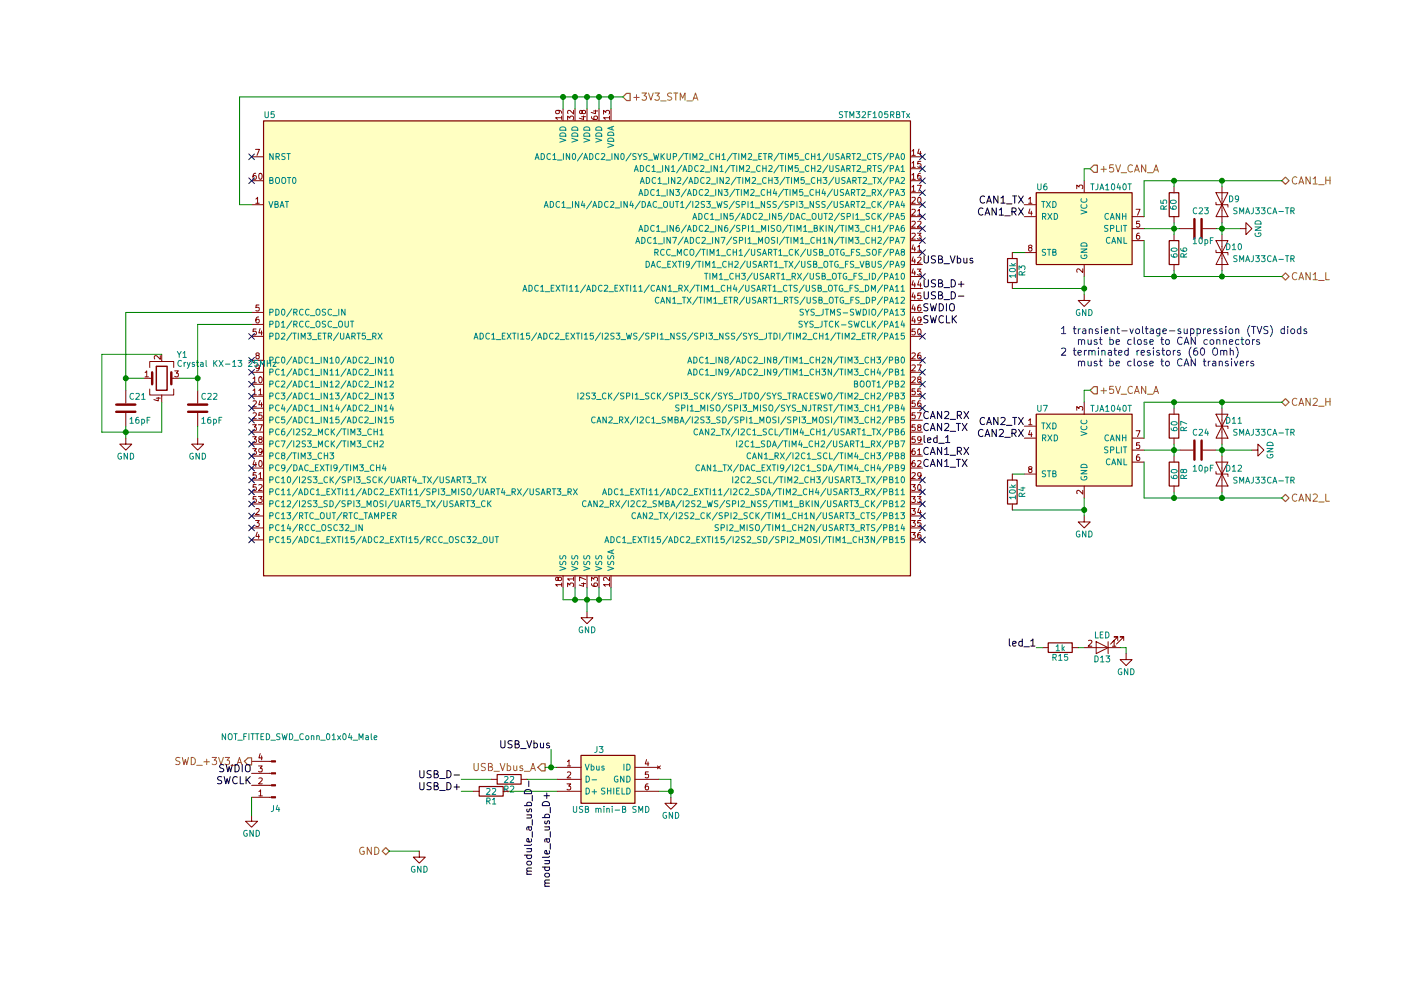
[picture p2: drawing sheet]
EESchema Schematic File Version 2
LIBS:instrument_cluster-rescue
LIBS:power
LIBS:device
LIBS:switches
LIBS:relays
LIBS:motors
LIBS:transistors
LIBS:conn
LIBS:linear
LIBS:regul
LIBS:74xx
LIBS:cmos4000
LIBS:adc-dac
LIBS:memory
LIBS:xilinx
LIBS:microcontrollers
LIBS:dsp
LIBS:microchip
LIBS:analog_switches
LIBS:motorola
LIBS:texas
LIBS:intel
LIBS:audio
LIBS:interface
LIBS:digital-audio
LIBS:philips
LIBS:display
LIBS:cypress
LIBS:siliconi
LIBS:opto
LIBS:atmel
LIBS:contrib
LIBS:valves
LIBS:stm32
LIBS:LM2596SX-5.0_NOPB
LIBS:lm2575s-5
LIBS:74HC4050D
LIBS:54819-0572
LIBS:instrument_cluster-cache
EELAYER 25 0
EELAYER END
$Descr A4 11693 8268
encoding utf-8
Sheet 2 4
Title "Instrument Cluster"
Date "2017-11-11"
Rev "v2.0a"
Comp "Kulibin-Auto Laboratory"
Comment1 ""
Comment2 "zulljon"
Comment3 ""
Comment4 "Кулибин"
$EndDescr
$Comp
L STM32F105RBTx-RESCUE-instrument_cluster U5
U 1 1
P 4900 2900
F 0 "U5" H 2200 4825 50  0000 L BNN
F 1 "STM32F105RBTx" H 7600 4825 50  0000 R BNN
F 2 "Housings_QFP:LQFP-64_10x10mm_Pitch0.5mm" H 7600 4775 50  0001 R TNN
F 3 "" H 4900 2900 50  0001 C CNN
	1    4900 2900
	1    0    0    -1  
$EndComp
$Comp
L TJA1040T U6
U 1 1
P 9050 1900
F 0 "U6" H 8650 2250 50  0000 L CNN
F 1 "TJA1040T" H 9100 2250 50  0000 L CNN
F 2 "Housings_SOIC:SOIC-8_3.9x4.9mm_Pitch1.27mm" H 9050 1400 50  0001 C CIN
F 3 "" H 9050 1900 50  0001 C CNN
	1    9050 1900
	1    0    0    -1  
$EndComp
Text HLabel 5200 800  2    60   Input ~ 0
+3V3_STM_A
Text HLabel 10700 1500 2    60   BiDi ~ 0
CAN1_H
Text HLabel 10700 2300 2    60   BiDi ~ 0
CAN1_L
Text HLabel 10700 3350 2    60   BiDi ~ 0
CAN2_H
Text HLabel 10700 4150 2    60   BiDi ~ 0
CAN2_L
$Comp
L TJA1040T U7
U 1 1
P 9050 3750
F 0 "U7" H 8650 4100 50  0000 L CNN
F 1 "TJA1040T" H 9100 4100 50  0000 L CNN
F 2 "Housings_SOIC:SOIC-8_3.9x4.9mm_Pitch1.27mm" H 9050 3250 50  0001 C CIN
F 3 "" H 9050 3750 50  0001 C CNN
	1    9050 3750
	1    0    0    -1  
$EndComp
$Comp
L C C23
U 1 1
P 10000 1900
F 0 "C23" V 9850 1850 50  0000 L CNN
F 1 "10pF" V 10100 1850 50  0000 L CNN
F 2 "Capacitors_SMD:C_0805" H 10038 1750 50  0001 C CNN
F 3 "" H 10000 1900 50  0001 C CNN
	1    10000 1900
	0    1    1    0   
$EndComp
$Comp
L R R6
U 1 1
P 9800 2100
F 0 "R6" V 9880 2100 50  0000 C CNN
F 1 "60" V 9800 2100 50  0000 C CNN
F 2 "Resistors_SMD:R_0805" V 9730 2100 50  0001 C CNN
F 3 "" H 9800 2100 50  0001 C CNN
	1    9800 2100
	1    0    0    -1  
$EndComp
$Comp
L R R5
U 1 1
P 9800 1700
F 0 "R5" V 9880 1700 50  0000 C CNN
F 1 "60" V 9800 1700 50  0000 C CNN
F 2 "Resistors_SMD:R_0805" V 9730 1700 50  0001 C CNN
F 3 "" H 9800 1700 50  0001 C CNN
	1    9800 1700
	-1   0    0    1   
$EndComp
Text HLabel 3250 7100 0    60   BiDi ~ 0
GND
$Comp
L GND #PWR06
U 1 1
P 3500 7100
F 0 "#PWR06" H 3500 6850 50  0001 C CNN
F 1 "GND" H 3500 6950 50  0000 C CNN
F 2 "" H 3500 7100 50  0001 C CNN
F 3 "" H 3500 7100 50  0001 C CNN
	1    3500 7100
	1    0    0    -1  
$EndComp
$Comp
L GND #PWR07
U 1 1
P 4900 5100
F 0 "#PWR07" H 4900 4850 50  0001 C CNN
F 1 "GND" H 4900 4950 50  0000 C CNN
F 2 "" H 4900 5100 50  0001 C CNN
F 3 "" H 4900 5100 50  0001 C CNN
	1    4900 5100
	1    0    0    -1  
$EndComp
$Comp
L C C24
U 1 1
P 10000 3750
F 0 "C24" V 9850 3700 50  0000 L CNN
F 1 "10pF" V 10150 3700 50  0000 L CNN
F 2 "Capacitors_SMD:C_0805" H 10038 3600 50  0001 C CNN
F 3 "" H 10000 3750 50  0001 C CNN
	1    10000 3750
	0    1    1    0   
$EndComp
$Comp
L R R8
U 1 1
P 9800 3950
F 0 "R8" V 9880 3950 50  0000 C CNN
F 1 "60" V 9800 3950 50  0000 C CNN
F 2 "Resistors_SMD:R_0805" V 9730 3950 50  0001 C CNN
F 3 "" H 9800 3950 50  0001 C CNN
	1    9800 3950
	1    0    0    -1  
$EndComp
$Comp
L R R7
U 1 1
P 9800 3550
F 0 "R7" V 9880 3550 50  0000 C CNN
F 1 "60" V 9800 3550 50  0000 C CNN
F 2 "Resistors_SMD:R_0805" V 9730 3550 50  0001 C CNN
F 3 "" H 9800 3550 50  0001 C CNN
	1    9800 3550
	1    0    0    -1  
$EndComp
$Comp
L GND #PWR08
U 1 1
P 9050 2450
F 0 "#PWR08" H 9050 2200 50  0001 C CNN
F 1 "GND" H 9050 2300 50  0000 C CNN
F 2 "" H 9050 2450 50  0001 C CNN
F 3 "" H 9050 2450 50  0001 C CNN
	1    9050 2450
	1    0    0    -1  
$EndComp
$Comp
L GND #PWR09
U 1 1
P 9050 4300
F 0 "#PWR09" H 9050 4050 50  0001 C CNN
F 1 "GND" H 9050 4150 50  0000 C CNN
F 2 "" H 9050 4300 50  0001 C CNN
F 3 "" H 9050 4300 50  0001 C CNN
	1    9050 4300
	1    0    0    -1  
$EndComp
$Comp
L GND #PWR010
U 1 1
P 10450 3750
F 0 "#PWR010" H 10450 3500 50  0001 C CNN
F 1 "GND" H 10450 3600 50  0000 C CNN
F 2 "" H 10450 3750 50  0001 C CNN
F 3 "" H 10450 3750 50  0001 C CNN
	1    10450 3750
	0    -1   -1   0   
$EndComp
$Comp
L Conn_01x04_Male J4
U 1 1
P 2300 6550
F 0 "J4" H 2300 6750 50  0000 C CNN
F 1 "NOT_FITTED_SWD_Conn_01x04_Male" H 2100 6150 50  0000 C CNN
F 2 "Pin_Headers:Pin_Header_Straight_1x04_Pitch2.54mm" H 2300 6550 50  0001 C CNN
F 3 "" H 2300 6550 50  0001 C CNN
	1    2300 6550
	-1   0    0    1   
$EndComp
$Comp
L GND #PWR011
U 1 1
P 2100 6800
F 0 "#PWR011" H 2100 6550 50  0001 C CNN
F 1 "GND" H 2100 6650 50  0000 C CNN
F 2 "" H 2100 6800 50  0001 C CNN
F 3 "" H 2100 6800 50  0001 C CNN
	1    2100 6800
	1    0    0    -1  
$EndComp
$Comp
L C C22
U 1 1
P 1650 3400
F 0 "C22" H 1675 3500 50  0000 L CNN
F 1 "16pF" H 1675 3300 50  0000 L CNN
F 2 "Capacitors_SMD:C_0805" H 1688 3250 50  0001 C CNN
F 3 "" H 1650 3400 50  0001 C CNN
	1    1650 3400
	1    0    0    -1  
$EndComp
$Comp
L C C21
U 1 1
P 1050 3400
F 0 "C21" H 1075 3500 50  0000 L CNN
F 1 "16pF" H 1075 3300 50  0000 L CNN
F 2 "Capacitors_SMD:C_0805" H 1088 3250 50  0001 C CNN
F 3 "" H 1050 3400 50  0001 C CNN
	1    1050 3400
	1    0    0    -1  
$EndComp
$Comp
L GND #PWR012
U 1 1
P 1050 3650
F 0 "#PWR012" H 1050 3400 50  0001 C CNN
F 1 "GND" H 1050 3500 50  0000 C CNN
F 2 "" H 1050 3650 50  0001 C CNN
F 3 "" H 1050 3650 50  0001 C CNN
	1    1050 3650
	1    0    0    -1  
$EndComp
$Comp
L GND #PWR013
U 1 1
P 1650 3650
F 0 "#PWR013" H 1650 3400 50  0001 C CNN
F 1 "GND" H 1650 3500 50  0000 C CNN
F 2 "" H 1650 3650 50  0001 C CNN
F 3 "" H 1650 3650 50  0001 C CNN
	1    1650 3650
	1    0    0    -1  
$EndComp
$Comp
L GND #PWR014
U 1 1
P 5600 6650
F 0 "#PWR014" H 5600 6400 50  0001 C CNN
F 1 "GND" H 5600 6500 50  0000 C CNN
F 2 "" H 5600 6650 50  0001 C CNN
F 3 "" H 5600 6650 50  0001 C CNN
	1    5600 6650
	1    0    0    -1  
$EndComp
Text Label 3850 6600 2    60   ~ 0
USB_D+
Text Label 3850 6500 2    60   ~ 0
USB_D-
Text Label 7700 2400 0    60   ~ 0
USB_D+
Text Label 7700 2500 0    60   ~ 0
USB_D-
Text Label 7700 2200 0    60   ~ 0
USB_Vbus
Text HLabel 9100 1400 2    60   Input ~ 0
+5V_CAN_A
Text HLabel 4550 6400 0    60   Output ~ 0
USB_Vbus_A
NoConn ~ 2100 2800
NoConn ~ 2100 3000
NoConn ~ 2100 3100
NoConn ~ 2100 3200
NoConn ~ 2100 3300
NoConn ~ 2100 3400
NoConn ~ 2100 3500
NoConn ~ 2100 3600
NoConn ~ 2100 3700
NoConn ~ 2100 3800
NoConn ~ 2100 3900
NoConn ~ 2100 4000
NoConn ~ 2100 4100
NoConn ~ 2100 4200
NoConn ~ 2100 4300
NoConn ~ 2100 4400
NoConn ~ 2100 4500
NoConn ~ 7700 4500
NoConn ~ 7700 4400
NoConn ~ 7700 4300
NoConn ~ 7700 4200
NoConn ~ 7700 4100
NoConn ~ 7700 4000
NoConn ~ 7700 3400
NoConn ~ 7700 3300
NoConn ~ 7700 3200
NoConn ~ 7700 3100
NoConn ~ 7700 3000
NoConn ~ 7700 2800
NoConn ~ 7700 2300
NoConn ~ 7700 2100
NoConn ~ 7700 2000
NoConn ~ 7700 1900
NoConn ~ 7700 1800
NoConn ~ 7700 1700
NoConn ~ 7700 1600
NoConn ~ 7700 1500
NoConn ~ 7700 1400
NoConn ~ 7700 1300
NoConn ~ 2100 1500
NoConn ~ 2100 1300
$Comp
L 54819-0572 J3
U 1 1
P 4650 6400
F 0 "J3" H 5000 6550 50  0000 C CNN
F 1 "USB mini-B SMD" H 5100 6050 50  0000 C CNN
F 2 "zulljon:USB_mini_B" H 5000 5950 50  0001 C CNN
F 3 "http://www.molex.com/webdocs/datasheets/pdf/en-us/0548190572_IO_CONNECTORS.pdf" H 5000 5850 50  0001 C CNN
F 4 "Surface mount onthego connector,1A 30V Molex On-The-Go Series Right Angle SMT Version 2.0 Type B Mini USB Connector Receptacle, 30 V, 1A" H 5000 5750 50  0001 C CNN "Description"
F 5 "RS" H 5000 5650 50  0001 C CNN "Supplier_Name"
F 6 "5151995P" H 5000 5550 50  0001 C CNN "RS Part Number"
F 7 "Molex" H 5000 5450 50  0001 C CNN "Manufacturer_Name"
F 8 "54819-0572" H 5000 5350 50  0001 C CNN "Manufacturer_Part_Number"
F 9 "70266924" H 5000 5250 50  0001 C CNN "Allied_Number"
	1    4650 6400
	1    0    0    -1  
$EndComp
$Comp
L R R2
U 1 1
P 4250 6500
F 0 "R2" V 4330 6500 50  0000 C CNN
F 1 "22" V 4250 6500 50  0000 C CNN
F 2 "Resistors_SMD:R_0805" V 4180 6500 50  0001 C CNN
F 3 "" H 4250 6500 50  0001 C CNN
	1    4250 6500
	0    1    1    0   
$EndComp
$Comp
L R R1
U 1 1
P 4100 6600
F 0 "R1" V 4180 6600 50  0000 C CNN
F 1 "22" V 4100 6600 50  0000 C CNN
F 2 "Resistors_SMD:R_0805" V 4030 6600 50  0001 C CNN
F 3 "" H 4100 6600 50  0001 C CNN
	1    4100 6600
	0    1    1    0   
$EndComp
$Comp
L Crystal_GND24 Y1
U 1 1
P 1350 3150
F 0 "Y1" H 1475 3350 50  0000 L CNN
F 1 "Crystal KX-13 25MHz" H 1475 3275 50  0000 L CNN
F 2 "Crystals:Crystal_SMD_7050-4pin_7.0x5.0mm" H 1350 3150 50  0001 C CNN
F 3 "" H 1350 3150 50  0001 C CNN
	1    1350 3150
	1    0    0    -1  
$EndComp
Text HLabel 2100 6350 0    60   Output ~ 0
SWD_+3V3_A
Text HLabel 9100 3250 2    60   Input ~ 0
+5V_CAN_A
Text Label 7700 2600 0    60   ~ 0
SWDIO
Text Label 7700 2700 0    60   ~ 0
SWCLK
Text Label 2100 6450 2    60   ~ 0
SWDIO
Text Label 2100 6550 2    60   ~ 0
SWCLK
Text Label 4600 6250 2    60   ~ 0
USB_Vbus
Text Label 7700 3800 0    60   ~ 0
CAN1_RX
Text Label 7700 3900 0    60   ~ 0
CAN1_TX
Text Label 7700 3600 0    60   ~ 0
CAN2_TX
Text Label 7700 3500 0    60   ~ 0
CAN2_RX
Text Label 8550 3650 2    60   ~ 0
CAN2_RX
Text Label 8550 3550 2    60   ~ 0
CAN2_TX
Text Label 8550 1800 2    60   ~ 0
CAN1_RX
Text Label 8550 1700 2    60   ~ 0
CAN1_TX
$Comp
L D_TVS D10
U 1 1
P 10200 2100
F 0 "D10" V 10150 2200 50  0000 C CNN
F 1 "SMAJ33CA-TR" V 10250 2450 50  0000 C CNN
F 2 "Diodes_SMD:D_SMA" H 10200 2100 50  0001 C CNN
F 3 "" H 10200 2100 50  0001 C CNN
	1    10200 2100
	0    1    1    0   
$EndComp
$Comp
L D_TVS D9
U 1 1
P 10200 1700
F 0 "D9" V 10150 1800 50  0000 C CNN
F 1 "SMAJ33CA-TR" V 10250 2050 50  0000 C CNN
F 2 "Diodes_SMD:D_SMA" H 10200 1700 50  0001 C CNN
F 3 "" H 10200 1700 50  0001 C CNN
	1    10200 1700
	0    1    1    0   
$EndComp
Wire Wire Line
	3250 7100 3500 7100
Wire Wire Line
	2000 800  5200 800 
Wire Wire Line
	5100 800  5100 900 
Wire Wire Line
	5000 900  5000 800 
Connection ~ 5100 800 
Wire Wire Line
	2000 800  2000 1700
Wire Wire Line
	2000 1700 2100 1700
Connection ~ 5000 800 
Wire Wire Line
	4700 900  4700 800 
Connection ~ 4700 800 
Wire Wire Line
	4800 900  4800 800 
Connection ~ 4800 800 
Wire Wire Line
	4900 900  4900 800 
Connection ~ 4900 800 
Wire Wire Line
	4700 4900 4700 5000
Wire Wire Line
	4700 5000 5100 5000
Wire Wire Line
	5100 5000 5100 4900
Wire Wire Line
	5000 4900 5000 5000
Connection ~ 5000 5000
Wire Wire Line
	4900 4900 4900 5100
Connection ~ 4900 5000
Wire Wire Line
	4800 4900 4800 5000
Connection ~ 4800 5000
Wire Wire Line
	9050 1500 9050 1400
Wire Wire Line
	8450 2100 8550 2100
Wire Wire Line
	9050 2300 9050 2450
Wire Wire Line
	8450 3950 8550 3950
Wire Wire Line
	9050 4150 9050 4300
Wire Wire Line
	2100 6800 2100 6650
Wire Wire Line
	1050 3550 1050 3650
Wire Wire Line
	1650 3550 1650 3650
Wire Wire Line
	1050 2600 1050 3250
Wire Wire Line
	1050 3150 1200 3150
Wire Wire Line
	1500 3150 1650 3150
Wire Wire Line
	1650 2700 1650 3250
Wire Wire Line
	1050 2600 2100 2600
Connection ~ 1050 3150
Wire Wire Line
	1650 2700 2100 2700
Connection ~ 1650 3150
Wire Wire Line
	5500 6500 5600 6500
Wire Wire Line
	5600 6500 5600 6650
Wire Wire Line
	3850 6500 4100 6500
Wire Wire Line
	4400 6500 4650 6500
Wire Wire Line
	4650 6600 4250 6600
Wire Wire Line
	3950 6600 3850 6600
Wire Wire Line
	1350 2950 850  2950
Wire Wire Line
	850  2950 850  3600
Wire Wire Line
	850  3600 1350 3600
Connection ~ 1050 3600
Wire Wire Line
	1350 3600 1350 3350
Wire Wire Line
	5500 6600 5600 6600
Connection ~ 5600 6600
Wire Wire Line
	8450 2400 9050 2400
Connection ~ 9050 2400
Wire Wire Line
	9050 4250 8450 4250
Connection ~ 9050 4250
Wire Wire Line
	9050 3350 9050 3250
Wire Wire Line
	9050 3250 9100 3250
Wire Wire Line
	9050 1400 9100 1400
Wire Wire Line
	4600 6250 4600 6400
Wire Wire Line
	4550 6400 4650 6400
Connection ~ 4600 6400
Wire Wire Line
	9550 1800 9550 1500
Wire Wire Line
	9550 1500 10700 1500
Wire Wire Line
	9550 2000 9550 2300
Wire Wire Line
	9550 2300 10700 2300
Wire Wire Line
	9550 1900 9850 1900
Wire Wire Line
	9800 1850 9800 1950
Connection ~ 9800 1900
Wire Wire Line
	10150 1900 10350 1900
Wire Wire Line
	10200 1850 10200 1950
Connection ~ 10200 1900
Wire Wire Line
	9800 2250 9800 2300
Connection ~ 9800 2300
Wire Wire Line
	9800 1550 9800 1500
Connection ~ 9800 1500
Wire Wire Line
	10200 1550 10200 1500
Connection ~ 10200 1500
Wire Wire Line
	10200 2250 10200 2300
Connection ~ 10200 2300
$Comp
L GND #PWR015
U 1 1
P 10350 1900
F 0 "#PWR015" H 10350 1650 50  0001 C CNN
F 1 "GND" H 10350 1750 50  0000 C CNN
F 2 "" H 10350 1900 50  0001 C CNN
F 3 "" H 10350 1900 50  0001 C CNN
	1    10350 1900
	0    -1   -1   0   
$EndComp
$Comp
L D_TVS D11
U 1 1
P 10200 3550
F 0 "D11" V 10150 3650 50  0000 C CNN
F 1 "SMAJ33CA-TR" V 10250 3900 50  0000 C CNN
F 2 "Diodes_SMD:D_SMA" H 10200 3550 50  0001 C CNN
F 3 "" H 10200 3550 50  0001 C CNN
	1    10200 3550
	0    1    1    0   
$EndComp
$Comp
L D_TVS D12
U 1 1
P 10200 3950
F 0 "D12" V 10150 4050 50  0000 C CNN
F 1 "SMAJ33CA-TR" V 10250 4300 50  0000 C CNN
F 2 "Diodes_SMD:D_SMA" H 10200 3950 50  0001 C CNN
F 3 "" H 10200 3950 50  0001 C CNN
	1    10200 3950
	0    1    1    0   
$EndComp
Wire Wire Line
	10150 3750 10450 3750
Wire Wire Line
	10200 3700 10200 3800
Connection ~ 10200 3750
Wire Wire Line
	9800 3700 9800 3800
Wire Wire Line
	9550 3750 9850 3750
Connection ~ 9800 3750
Wire Wire Line
	9550 3850 9550 4150
Wire Wire Line
	9550 4150 10700 4150
Wire Wire Line
	9550 3350 10700 3350
Wire Wire Line
	9550 3350 9550 3650
Wire Wire Line
	9800 3400 9800 3350
Connection ~ 9800 3350
Wire Wire Line
	10200 3400 10200 3350
Connection ~ 10200 3350
Wire Wire Line
	10200 4150 10200 4100
Connection ~ 10200 4150
Wire Wire Line
	9800 4100 9800 4150
Connection ~ 9800 4150
Text Notes 8850 3050 0    60   ~ 0
1 transient-voltage-suppression (TVS) diods\n   must be close to CAN connectors\n2 terminated resistors (60 Omh)\n   must be close to CAN transivers
$Comp
L R R3
U 1 1
P 8450 2250
F 0 "R3" V 8530 2250 50  0000 C CNN
F 1 "10k" V 8450 2250 50  0000 C CNN
F 2 "Resistors_SMD:R_0805" V 8380 2250 50  0001 C CNN
F 3 "" H 8450 2250 50  0001 C CNN
	1    8450 2250
	1    0    0    -1  
$EndComp
$Comp
L R R4
U 1 1
P 8450 4100
F 0 "R4" V 8530 4100 50  0000 C CNN
F 1 "10k" V 8450 4100 50  0000 C CNN
F 2 "Resistors_SMD:R_0805" V 8380 4100 50  0001 C CNN
F 3 "" H 8450 4100 50  0001 C CNN
	1    8450 4100
	1    0    0    -1  
$EndComp
Text Label 4600 6600 3    60   ~ 0
module_a_usb_D+
Text Label 4450 6500 3    60   ~ 0
module_a_usb_D-
$Comp
L R R15
U 1 1
P 8850 5400
F 0 "R15" V 8930 5400 50  0000 C CNN
F 1 "1k" V 8850 5400 50  0000 C CNN
F 2 "Resistors_SMD:R_0805" V 8780 5400 50  0001 C CNN
F 3 "" H 8850 5400 50  0001 C CNN
	1    8850 5400
	0    1    1    0   
$EndComp
$Comp
L LED D13
U 1 1
P 9200 5400
F 0 "D13" H 9200 5500 50  0000 C CNN
F 1 "LED" H 9200 5300 50  0000 C CNN
F 2 "LEDs:LED_0805" H 9200 5400 50  0001 C CNN
F 3 "" H 9200 5400 50  0001 C CNN
	1    9200 5400
	-1   0    0    1   
$EndComp
Wire Wire Line
	9000 5400 9050 5400
Wire Wire Line
	9350 5400 9400 5400
Wire Wire Line
	9400 5400 9400 5450
Wire Wire Line
	8700 5400 8650 5400
$Comp
L GND #PWR016
U 1 1
P 9400 5450
F 0 "#PWR016" H 9400 5200 50  0001 C CNN
F 1 "GND" H 9400 5300 50  0000 C CNN
F 2 "" H 9400 5450 50  0001 C CNN
F 3 "" H 9400 5450 50  0001 C CNN
	1    9400 5450
	1    0    0    -1  
$EndComp
Text Label 8650 5400 2    60   ~ 0
led_1
Text Label 7700 3700 0    60   ~ 0
led_1
$EndSCHEMATC
